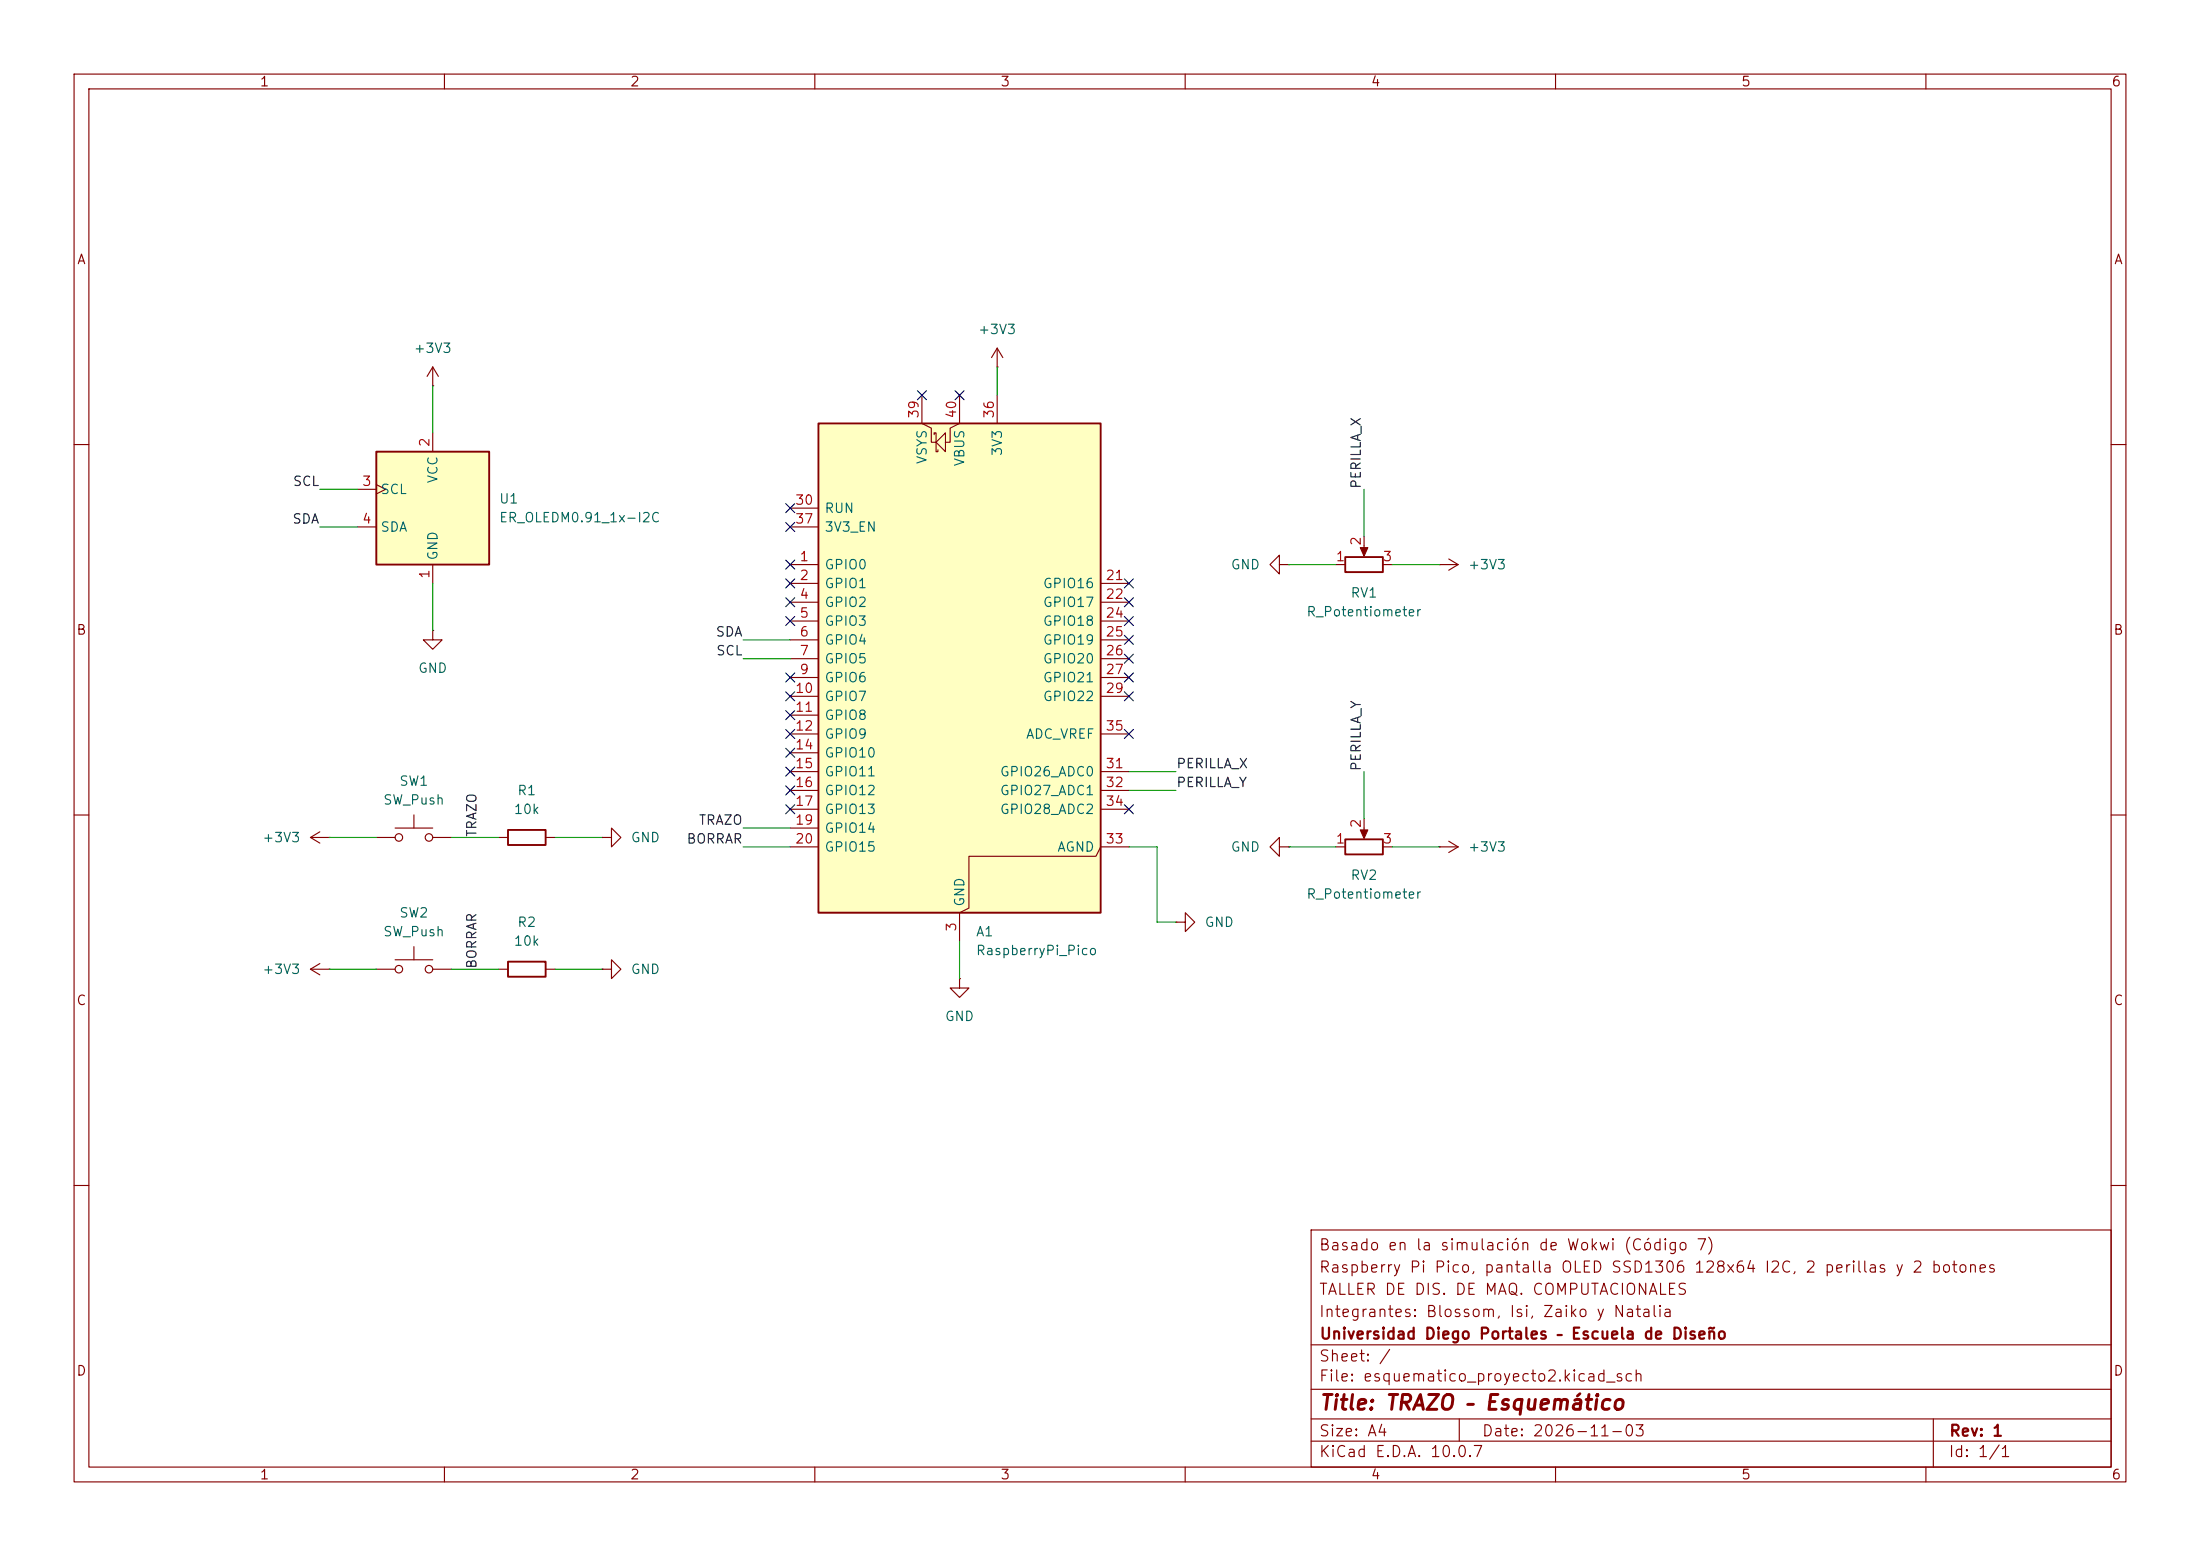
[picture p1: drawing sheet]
<svg xmlns="http://www.w3.org/2000/svg" width="297mm" height="210mm" viewBox="0 0 297 210" stroke-linecap="round" stroke-linejoin="round" font-family="sans-serif">
<g fill="none" stroke="#840000" stroke-width=".15">
<path d="M10 10h277v190h-277zM12 12h273v186h-273zM60 10v2M110 10v2M160 10v2M210 10v2M260 10v2M58.4 52.1h.1M58.4 49.5l-.7 1.3M58.4 49.5l.8 1.3M58.4 49.5v2.6M10 60h2"/>
<path d="M172.7 76.2v-1.3l-1.3 1.3 1.3 1.3v-1.3h1.3M174 76.2h.1M194.3 76.2h.1M194.3 76.2h2.5M195.6 75.4l1.2 .8M196.8 76.2l-1.2 .8M285 60h2M10 110h2M41.9 113l1.3 .8M41.9 113h2.5M43.2 112.3l-1.3 .7M44.4 113h.1"/>
<path d="M285 110h2M50.8 130.8h2.5M53.3 129.5h5.1M55.9 127.8v1.7M58.4 130.8h2.6M81.3 130.8h1.2v-1.3l1.3 1.3-1.3 1.3v-1.3M81.3 130.8h.1M10 160h2M177 166h108v32h-108zM285 160h2M60 198v2M110 198v2"/>
<path d="M160 198v2M177 194.5h108M177 191.5h108M177 187.5h108M177 181.5h108M197 191.5v3M210 198v2M260 198v2M261 191.5v6.5"/>
<circle cx="53.8" cy="130.8" r=".51"/>
<circle cx="57.9" cy="130.8" r=".51"/>
</g>
<path d="M50.8 61h15.2v15.2h-15.2z" fill="#ffffc2"/>
<path d="M50.8 61h15.2v15.2h-15.2zM181.6 75.2h5.1v2h-5.1zM68.6 112h5.1v2h-5.1zM181.6 113.3h5.1v2h-5.1zM68.6 129.8h5.1v2h-5.1z" fill="none" stroke="#840000" stroke-width=".25"/>
<g fill="none" stroke="#840000" stroke-width=".15">
<path d="M58.4 58.4v2.6M48.3 66h2.5M48.3 71.1h2.5M50.8 65.4l1.3 .6-1.3 .7M58.4 76.2v2.5M180.3 76.2h1.3M184.1 72.4v2.3M186.7 76.2h1.3M58.4 85.1v1.3h1.3l-1.3 1.2-1.3-1.2h1.3M58.4 85.1h.1M50.8 113h2.5M53.3 111.8h5.1"/>
<path d="M55.9 110v1.8M58.4 113h2.6M67.3 113h1.3M73.7 113h1.2M81.3 113h1.2v-1.2l1.3 1.2-1.3 1.3v-1.3M81.3 113h.1M172.7 114.3v-1.3l-1.3 1.3 1.3 1.3v-1.3h1.3M174 114.3h.1M180.3 114.3h1.3M184.1 110.5v2.3M186.7 114.3h1.3M194.3 114.3h.1"/>
<path d="M194.3 114.3h2.5M195.6 113.5l1.2 .8M196.8 114.3l-1.2 .8M67.3 130.8h1.3M73.7 130.8h1.2M129.5 132.1v1.3h1.3l-1.3 1.2-1.2-1.2h1.2M129.5 132.1h.1"/>
<circle cx="53.8" cy="113" r=".51"/>
<circle cx="57.9" cy="113" r=".51"/>
</g>
<g fill="#840000" stroke="#840000" stroke-width=".15">
<path d="M183.6 73.9h1.1l-.6 1.2z"/>
<path d="M183.6 112h1.1l-.6 1.2z"/>
</g>
<path d="M110.5 57.2h38.1v66h-38.1z" fill="#ffffc2"/>
<path d="M110.5 57.2h38.1v66h-38.1z" fill="none" stroke="#840000" stroke-width=".25"/>
<g fill="none" stroke="#840000" stroke-width=".15">
<path d="M124.5 53.3v3.9l1.2 .6v1.9h.7M126.1 58.7v-.3h.3v2.6h.2v-.3M126.4 59.7l1.2-1.3v2.6zM129.5 53.3v3.9l-1.2 .6v1.9h-.7M134.6 49.5h.1M134.6 47v2.5M134.6 53.3v3.9M134.6 47l-.7 1.3M134.6 47l.8 1.3M106.7 76.2h3.8M106.7 78.7h3.8M106.7 68.6h3.8"/>
<path d="M106.7 71.1h3.8M148.6 78.7h3.8M106.7 81.3h3.8M106.7 83.8h3.8M106.7 86.4h3.8M106.7 88.9h3.8M106.7 91.4h3.8M106.7 94h3.8M106.7 96.5h3.8M106.7 99.1h3.8M148.6 81.3h3.8M148.6 83.8h3.8"/>
<path d="M148.6 86.4h3.8M148.6 88.9h3.8M148.6 91.4h3.8M148.6 94h3.8M148.6 99.1h3.8M106.7 101.6h3.8M106.7 104.1h3.8M106.7 106.7h3.8M106.7 109.2h3.8M106.7 111.8h3.8M106.7 114.3h3.8M148.6 104.1h3.8"/>
<path d="M148.6 106.7h3.8M148.6 109.2h3.8M152.4 114.3h-3.8l-.6 1.3h-17.2v7l-1.3 .6v3.8M41.9 130.8l1.3 .8M41.9 130.8h2.5M43.2 130l-1.3 .8M44.4 130.8h.1M158.7 124.5h1.3v-1.3l1.3 1.3-1.3 1.2v-1.2M158.7 124.5h.1"/>
</g>
<g fill="none" stroke="#009600" stroke-width=".15">
<path d="M58.4 52.1v6.3M134.6 49.5v3.8M43.2 66h5.1M43.2 71.1h5.1M58.4 78.7v6.4M174 76.2h6.3M184.1 66v6.4M188 76.2h6.3M100.3 88.9h6.4M100.3 86.4h6.4M44.4 113h6.4M61 113h6.3"/>
<path d="M74.9 113h6.4M100.3 114.3h6.4M100.3 111.8h6.4M152.4 106.7h6.3M152.4 114.3h3.8v10.2h2.5M152.4 104.1h6.3M174 114.3h6.3M184.1 104.1v6.4M188 114.3h6.3M44.4 130.8h6.4M61 130.8h6.3M74.9 130.8h6.4"/>
<path d="M129.5 127v5.1"/>
</g>
<g fill="none" stroke="#000084" stroke-width=".15">
<path d="M123.9 52.7l1.2 1.2M125.1 52.7l-1.2 1.2M128.9 52.7l1.2 1.2M130.1 52.7l-1.2 1.2M106.1 75.6l1.2 1.2M106.1 68l1.2 1.2M106.1 78.1l1.2 1.2M106.1 70.5l1.2 1.2M107.3 75.6l-1.2 1.2M107.3 68l-1.2 1.2M107.3 78.1l-1.2 1.2M107.3 70.5l-1.2 1.2"/>
<path d="M151.8 78.1l1.2 1.2M153 78.1l-1.2 1.2M106.1 90.8l1.2 1.2M106.1 93.4l1.2 1.2M106.1 80.7l1.2 1.2M106.1 83.2l1.2 1.2M106.1 95.9l1.2 1.2M106.1 98.5l1.2 1.2M107.3 90.8l-1.2 1.2M107.3 93.4l-1.2 1.2M107.3 80.7l-1.2 1.2M107.3 83.2l-1.2 1.2"/>
<path d="M107.3 95.9l-1.2 1.2M107.3 98.5l-1.2 1.2M151.8 83.2l1.2 1.2M151.8 90.8l1.2 1.2M151.8 80.7l1.2 1.2M151.8 93.4l1.2 1.2M151.8 88.3l1.2 1.2M151.8 98.5l1.2 1.2M151.8 85.8l1.2 1.2M153 83.2l-1.2 1.2M153 90.8l-1.2 1.2M153 80.7l-1.2 1.2"/>
<path d="M153 93.4l-1.2 1.2M153 88.3l-1.2 1.2M153 98.5l-1.2 1.2M153 85.8l-1.2 1.2M106.1 101l1.2 1.2M106.1 103.5l1.2 1.2M106.1 108.6l1.2 1.2M106.1 106.1l1.2 1.2M107.3 101l-1.2 1.2M107.3 103.5l-1.2 1.2M107.3 108.6l-1.2 1.2M107.3 106.1l-1.2 1.2"/>
<path d="M151.8 108.6l1.2 1.2M153 108.6l-1.2 1.2"/>
</g>
<text font-size="2" fill="#840000" x="178" y="190.8">Title: TRAZO – Esquemático</text>
<g font-size="1.5" fill="#840000">
<text x="178" y="172.1">Raspberry Pi Pico, pantalla OLED SSD1306 128x64 I2C, 2 perillas y 2 botones</text>
<text x="178" y="169.1">Basado en la simulación de Wokwi (Código 7)</text>
<text x="178" y="178.1">Integrantes: Blossom, Isi, Zaiko y Natalia</text>
<text x="178" y="175.1">TALLER DE DIS. DE MAQ. COMPUTACIONALES</text>
<text x="178" y="184.1">Sheet: /</text>
<text x="178" y="181.1">Universidad Diego Portales – Escuela de Diseño</text>
<text x="178" y="186.8">File: esquematico_proyecto2.kicad_sch</text>
<text x="178" y="197">KiCad E.D.A. 10.0.7</text>
<text x="178" y="194.2">Size: A4</text>
<text x="200" y="194.2">Date: 2026-11-03</text>
<text x="263" y="197">Id: 1/1</text>
<text x="263" y="194.2">Rev: 1</text>
</g>
<g font-size="1.3" fill="#840000">
<text x="35" y="12">1</text>
<text x="85" y="12">2</text>
<text x="135" y="12">3</text>
<text x="185" y="12">4</text>
<text x="235" y="12">5</text>
<text x="285" y="12">6</text>
<text x="10.3" y="36">A</text>
<text x="285.3" y="36">A</text>
<text x="10.2" y="86">B</text>
<text x="285.2" y="86">B</text>
<text x="10.2" y="136">C</text>
<text x="285.2" y="136">C</text>
<text x="10.2" y="186">D</text>
<text x="285.2" y="186">D</text>
<text x="35" y="200">1</text>
<text x="85" y="200">2</text>
<text x="135" y="200">3</text>
<text x="185" y="200">4</text>
<text x="235" y="200">5</text>
<text x="285" y="200">6</text>
</g>
<g font-size="1.3" fill="#006464">
<text x="55.8" y="48">+3V3</text>
<text x="132" y="45.4">+3V3</text>
<text x="59.4" y="65.3" transform="rotate(-90 59.4 65.3)">VCC</text>
<text x="125.4" y="62.7" transform="rotate(-90 125.4 62.7)">VSYS</text>
<text x="130.5" y="63" transform="rotate(-90 130.5 63)">VBUS</text>
<text x="135.6" y="61.6" transform="rotate(-90 135.6 61.6)">3V3</text>
<text x="51.3" y="67">SCL</text>
<text x="67.3" y="68.3">U1</text>
<text x="67.3" y="70.8">ER_OLEDM0.91_1x-I2C</text>
<text x="111.2" y="69.5">RUN</text>
<text x="51.3" y="72.1">SDA</text>
<text x="59.4" y="75.7" transform="rotate(-90 59.4 75.7)">GND</text>
<text x="111.2" y="77.2">GPIO0</text>
<text x="111.2" y="72.1">3V3_EN</text>
<text x="166.1" y="77.2">GND</text>
<text x="198.1" y="77.2">+3V3</text>
<text x="111.2" y="79.7">GPIO1</text>
<text x="111.2" y="82.2">GPIO2</text>
<text x="140.7" y="79.7">GPIO16</text>
<text x="140.7" y="82.2">GPIO17</text>
<text x="176.3" y="83.5">R_Potentiometer</text>
<text x="182.2" y="81">RV1</text>
<text x="111.2" y="84.8">GPIO3</text>
<text x="111.2" y="87.3">GPIO4</text>
<text x="111.2" y="89.9">GPIO5</text>
<text x="140.7" y="84.8">GPIO18</text>
<text x="140.7" y="87.3">GPIO19</text>
<text x="140.7" y="89.9">GPIO20</text>
<text x="56.4" y="91.1">GND</text>
<text x="111.2" y="92.4">GPIO6</text>
<text x="111.2" y="94.9">GPIO7</text>
<text x="140.7" y="92.4">GPIO21</text>
<text x="140.7" y="94.9">GPIO22</text>
<text x="111.2" y="97.5">GPIO8</text>
<text x="111.2" y="100">GPIO9</text>
<text x="138.4" y="100">ADC_VREF</text>
<text x="53.8" y="106.4">SW1</text>
<text x="69.8" y="107.6">R1</text>
<text x="111.2" y="102.6">GPIO10</text>
<text x="111.2" y="105.1">GPIO11</text>
<text x="111.2" y="107.6">GPIO12</text>
<text x="134.9" y="105.1">GPIO26_ADC0</text>
<text x="134.9" y="107.6">GPIO27_ADC1</text>
<text x="35.3" y="114">+3V3</text>
<text x="51.6" y="108.9">SW_Push</text>
<text x="69.3" y="110.2">10k</text>
<text x="85.1" y="114">GND</text>
<text x="111.2" y="110.2">GPIO13</text>
<text x="111.2" y="112.7">GPIO14</text>
<text x="134.9" y="110.2">GPIO28_ADC2</text>
<text x="111.2" y="115.3">GPIO15</text>
<text x="142.6" y="115.3">AGND</text>
<text x="166.1" y="115.3">GND</text>
<text x="182.2" y="119.1">RV2</text>
<text x="198.1" y="115.3">+3V3</text>
<text x="53.8" y="124.2">SW2</text>
<text x="69.8" y="125.4">R2</text>
<text x="130.5" y="122.5" transform="rotate(-90 130.5 122.5)">GND</text>
<text x="162.5" y="125.4">GND</text>
<text x="176.3" y="121.6">R_Potentiometer</text>
<text x="35.3" y="131.8">+3V3</text>
<text x="51.6" y="126.7">SW_Push</text>
<text x="69.3" y="128">10k</text>
<text x="85.1" y="131.8">GND</text>
<text x="131.7" y="126.7">A1</text>
<text x="131.7" y="129.2">RaspberryPi_Pico</text>
<text x="127.5" y="138.1">GND</text>
</g>
<g font-size="1.3" fill="#a90000">
<text x="124.3" y="56.6" transform="rotate(-90 124.3 56.6)">39</text>
<text x="129.4" y="56.6" transform="rotate(-90 129.4 56.6)">40</text>
<text x="134.5" y="56.6" transform="rotate(-90 134.5 56.6)">36</text>
<text x="48.8" y="65.9">3</text>
<text x="58.3" y="60.4" transform="rotate(-90 58.3 60.4)">2</text>
<text x="48.8" y="71">4</text>
<text x="107.2" y="68.4">30</text>
<text x="107.2" y="71">37</text>
<text x="107.9" y="76.1">1</text>
<text x="180.2" y="76.1">1</text>
<text x="184" y="73.8" transform="rotate(-90 184 73.8)">2</text>
<text x="186.6" y="76.1">3</text>
<text x="58.3" y="78.2" transform="rotate(-90 58.3 78.2)">1</text>
<text x="107.9" y="78.6">2</text>
<text x="107.9" y="81.1">4</text>
<text x="107.9" y="83.7">5</text>
<text x="149.2" y="78.6">21</text>
<text x="149.2" y="81.1">22</text>
<text x="149.2" y="83.7">24</text>
<text x="107.9" y="86.2">6</text>
<text x="107.9" y="88.8">7</text>
<text x="149.2" y="86.2">25</text>
<text x="149.2" y="88.8">26</text>
<text x="107.2" y="93.8">10</text>
<text x="107.9" y="91.3">9</text>
<text x="149.2" y="91.3">27</text>
<text x="149.2" y="93.8">29</text>
<text x="107.2" y="96.4">11</text>
<text x="107.2" y="98.9">12</text>
<text x="107.2" y="101.5">14</text>
<text x="149.2" y="98.9">35</text>
<text x="107.2" y="104">15</text>
<text x="107.2" y="106.5">16</text>
<text x="149.2" y="104">31</text>
<text x="149.2" y="106.5">32</text>
<text x="107.2" y="109.1">17</text>
<text x="107.2" y="111.6">19</text>
<text x="149.2" y="109.1">34</text>
<text x="184" y="111.9" transform="rotate(-90 184 111.9)">2</text>
<text x="107.2" y="114.2">20</text>
<text x="149.2" y="114.2">33</text>
<text x="180.2" y="114.2">1</text>
<text x="186.6" y="114.2">3</text>
<text x="129.4" y="125.8" transform="rotate(-90 129.4 125.8)">3</text>
</g>
<g font-size="1.3" fill="#0f0f0f">
<text x="39.4" y="65.9">SCL</text>
<text x="39.4" y="71">SDA</text>
<text x="184" y="66.1" transform="rotate(-90 184 66.1)">PERILLA_X</text>
<text x="96.5" y="86.2">SDA</text>
<text x="96.6" y="88.8">SCL</text>
<text x="158.7" y="106.6">PERILLA_Y</text>
<text x="158.7" y="104">PERILLA_X</text>
<text x="184" y="104.2" transform="rotate(-90 184 104.2)">PERILLA_Y</text>
<text x="64.6" y="113.1" transform="rotate(-90 64.6 113.1)">TRAZO</text>
<text x="94.2" y="111.6">TRAZO</text>
<text x="92.6" y="114.2">BORRAR</text>
<text x="64.6" y="130.8" transform="rotate(-90 64.6 130.8)">BORRAR</text>
</g>
</svg>
